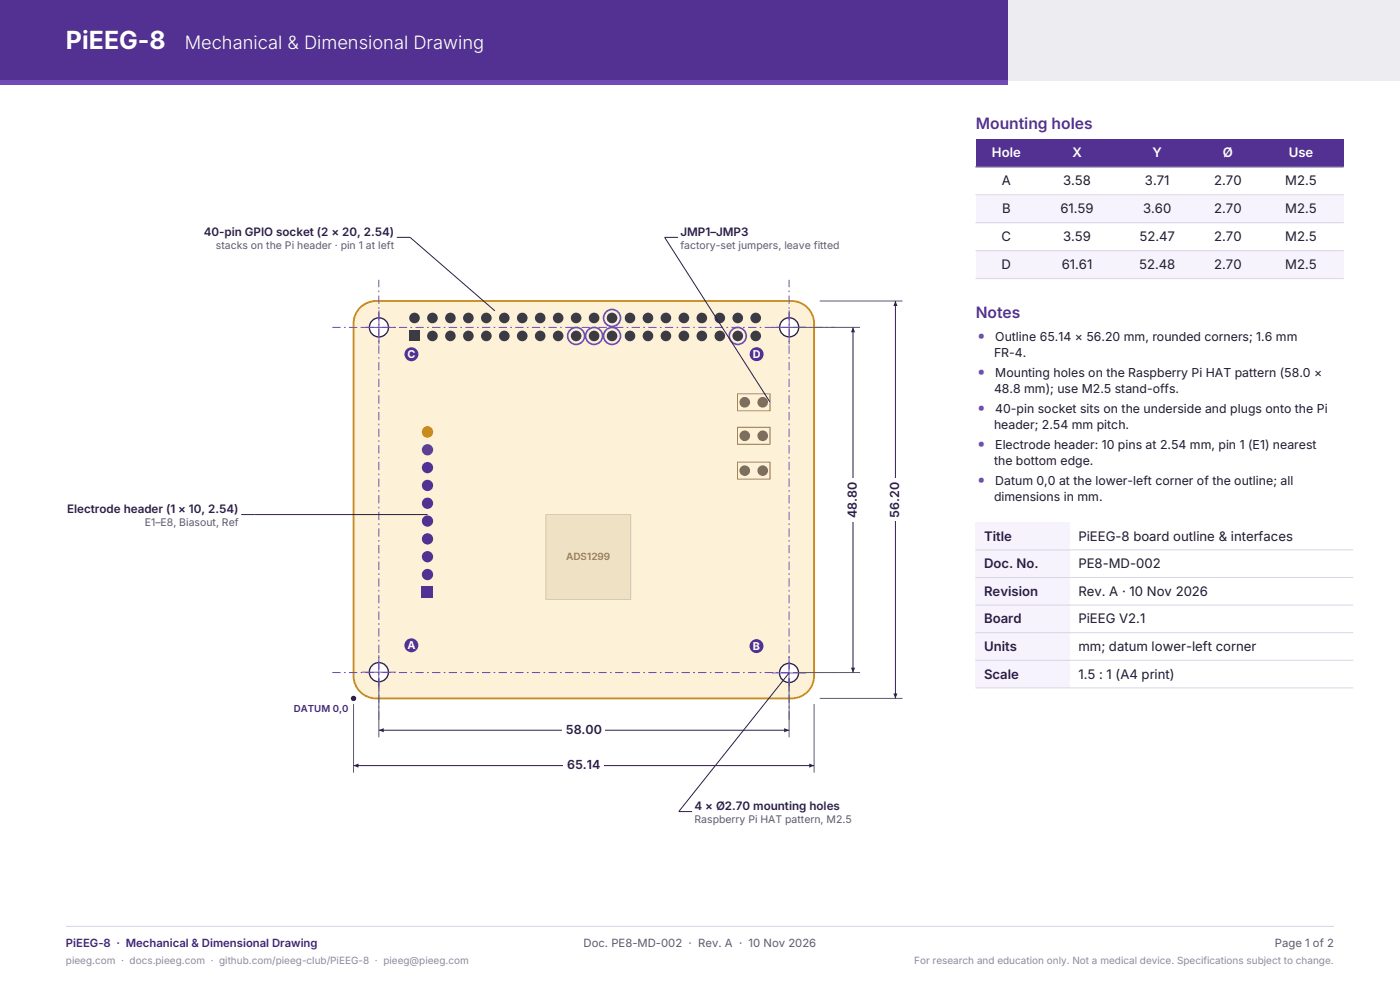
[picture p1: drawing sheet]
<svg xmlns="http://www.w3.org/2000/svg" width="297mm" height="210mm" viewBox="0 0 297 210" stroke-linecap="round" stroke-linejoin="round" font-family="sans-serif">
<path d="M0 0h213.8v17h-213.8z" fill-rule="evenodd" fill="#533192"/>
<path d="M213.8 0h83.2v17h-83.2z" fill-rule="evenodd" fill="#ececf1"/>
<path d="M0 17h213.8v.9h-213.8z" fill-rule="evenodd" fill="#714cb6"/>
<path d="M14 196.5h269" fill="none" stroke="#d9d2ea" stroke-width=".21"/>
<path d="M76.1 65.6a4.8 4.8 0 0 1 3.7-1.7h88.1a4.8 4.8 0 0 1 4.8 4.8v74.6a4.8 4.8 0 0 1-4.8 4.8h-88.1a4.8 4.8 0 0 1-4.8-4.8v-74.6a4.8 4.8 0 0 1 1.1-3.1z" fill-rule="evenodd" fill="#fdf1d8" stroke="#c98a1e" stroke-width=".39"/>
<g fill="#3b3b44">
<path d="M86.8 70.1h2.3v2.3h-2.3z" fill-rule="evenodd"/>
<circle cx="87.9" cy="67.4" r="1.13"/>
<circle cx="91.7" cy="71.3" r="1.13"/>
<circle cx="91.7" cy="67.4" r="1.13"/>
<circle cx="95.5" cy="71.3" r="1.13"/>
<circle cx="95.5" cy="67.4" r="1.13"/>
<circle cx="99.4" cy="71.3" r="1.13"/>
<circle cx="99.4" cy="67.4" r="1.13"/>
<circle cx="103.2" cy="71.3" r="1.13"/>
<circle cx="103.2" cy="67.4" r="1.13"/>
<circle cx="107" cy="71.3" r="1.13"/>
<circle cx="107" cy="67.4" r="1.13"/>
<circle cx="110.8" cy="71.3" r="1.13"/>
<circle cx="110.8" cy="67.4" r="1.13"/>
<circle cx="114.6" cy="71.3" r="1.13"/>
<circle cx="114.6" cy="67.4" r="1.13"/>
<circle cx="118.4" cy="71.3" r="1.13"/>
<circle cx="118.4" cy="67.4" r="1.13"/>
<circle cx="122.2" cy="71.3" r="1.13"/>
</g>
<circle cx="122.2" cy="71.3" r="1.8" fill="none" stroke="#714cb6" stroke-width=".35"/>
<g fill="#3b3b44">
<circle cx="122.2" cy="67.4" r="1.13"/>
<circle cx="126" cy="71.3" r="1.13"/>
</g>
<circle cx="126" cy="71.3" r="1.8" fill="none" stroke="#714cb6" stroke-width=".35"/>
<g fill="#3b3b44">
<circle cx="126" cy="67.4" r="1.13"/>
<circle cx="129.8" cy="71.3" r="1.13"/>
</g>
<circle cx="129.8" cy="71.3" r="1.8" fill="none" stroke="#714cb6" stroke-width=".35"/>
<circle cx="129.8" cy="67.4" r="1.13" fill="#3b3b44"/>
<circle cx="129.8" cy="67.4" r="1.8" fill="none" stroke="#714cb6" stroke-width=".35"/>
<g fill="#3b3b44">
<circle cx="133.6" cy="71.3" r="1.13"/>
<circle cx="133.6" cy="67.4" r="1.13"/>
<circle cx="137.5" cy="71.3" r="1.13"/>
<circle cx="137.5" cy="67.4" r="1.13"/>
<circle cx="141.3" cy="71.3" r="1.13"/>
<circle cx="141.3" cy="67.4" r="1.13"/>
<circle cx="145.1" cy="71.3" r="1.13"/>
<circle cx="145.1" cy="67.4" r="1.13"/>
<circle cx="148.9" cy="71.3" r="1.13"/>
<circle cx="148.9" cy="67.4" r="1.13"/>
<circle cx="152.7" cy="71.3" r="1.13"/>
<circle cx="152.7" cy="67.4" r="1.13"/>
<circle cx="156.5" cy="71.3" r="1.13"/>
</g>
<circle cx="156.5" cy="71.3" r="1.8" fill="none" stroke="#714cb6" stroke-width=".35"/>
<g fill="#3b3b44">
<circle cx="156.5" cy="67.4" r="1.13"/>
<circle cx="160.3" cy="71.3" r="1.13"/>
<circle cx="160.3" cy="67.4" r="1.13"/>
</g>
<g fill="#533192">
<path d="M89.5 124.4h2.4v2.4h-2.4z" fill-rule="evenodd"/>
<circle cx="90.7" cy="121.9" r="1.2"/>
<circle cx="90.7" cy="118.1" r="1.2"/>
<circle cx="90.7" cy="114.3" r="1.2"/>
<circle cx="90.7" cy="110.5" r="1.2"/>
<circle cx="90.7" cy="106.7" r="1.2"/>
<circle cx="90.7" cy="103" r="1.2"/>
<circle cx="90.7" cy="99.2" r="1.2"/>
</g>
<circle cx="90.7" cy="95.4" r="1.2" fill="#2f5fb3"/>
<circle cx="90.7" cy="91.6" r="1.2" fill="#b26a00"/>
<g fill="#7a6f5c">
<circle cx="158" cy="99.8" r="1.13"/>
<circle cx="161.8" cy="99.8" r="1.13"/>
</g>
<path d="M156.4 98h6.9v3.6h-6.9z" fill="none" stroke="#a08a5c" stroke-width=".21"/>
<g fill="#7a6f5c">
<circle cx="158" cy="92.4" r="1.13"/>
<circle cx="161.8" cy="92.4" r="1.13"/>
</g>
<path d="M156.4 90.6h6.9v3.6h-6.9z" fill="none" stroke="#a08a5c" stroke-width=".21"/>
<g fill="#7a6f5c">
<circle cx="158" cy="85.3" r="1.13"/>
<circle cx="161.8" cy="85.3" r="1.13"/>
</g>
<path d="M156.4 83.5h6.9v3.6h-6.9z" fill="none" stroke="#a08a5c" stroke-width=".21"/>
<path d="M115.8 109.1h18v18h-18z" fill-rule="evenodd" fill="#efe2c4" stroke="#d8c39a" stroke-width=".21"/>
<circle cx="80.4" cy="142.6" r="2.03" fill="#fff" stroke="#2a1a4a" stroke-width=".28"/>
<path d="M80.4 139v7.2M76.8 142.6h7.2" fill="none" stroke="#714cb6" stroke-width=".21"/>
<circle cx="87.3" cy="136.9" r="1.48" fill="#533192"/>
<circle cx="167.4" cy="142.7" r="2.03" fill="#fff" stroke="#2a1a4a" stroke-width=".28"/>
<path d="M167.4 139.2v7.1M163.8 142.7h7.2" fill="none" stroke="#714cb6" stroke-width=".21"/>
<circle cx="160.5" cy="137" r="1.48" fill="#533192"/>
<circle cx="80.4" cy="69.4" r="2.03" fill="#fff" stroke="#2a1a4a" stroke-width=".28"/>
<path d="M76.8 69.4h7.2M80.4 65.8v7.2" fill="none" stroke="#714cb6" stroke-width=".21"/>
<circle cx="87.3" cy="75.1" r="1.48" fill="#533192"/>
<circle cx="167.4" cy="69.4" r="2.03" fill="#fff" stroke="#2a1a4a" stroke-width=".28"/>
<path d="M163.8 69.4h7.2M167.4 65.8v7.2" fill="none" stroke="#714cb6" stroke-width=".21"/>
<circle cx="160.5" cy="75.1" r="1.48" fill="#533192"/>
<path d="M70.5 69.4h106.7M70.5 142.7h106.7M80.4 152.6v-93.2M167.4 152.6v-93.2" fill="none" stroke="#714cb6" stroke-width=".21" stroke-dasharray="1.8 .7 .4 .7" stroke-linecap="butt"/>
<circle cx="75" cy="148.1" r=".56" fill="#2a1a4a"/>
<path d="M75 149.4v14.5M172.7 149.4v14.5" fill="none" stroke="#5d5870" stroke-width=".21"/>
<path d="M75 162.4h48.9" fill="none" stroke="#2a1a4a" stroke-width=".21"/>
<path d="M75 162.4l1-.4v.8z" fill="#2a1a4a"/>
<path d="M123.9 162.4h48.8" fill="none" stroke="#2a1a4a" stroke-width=".21"/>
<path d="M171.7 162l1 .4-1 .4z" fill="#2a1a4a"/>
<path d="M119.6 160.8h8.5v2.7h-8.5z" fill-rule="evenodd" fill="#fff"/>
<path d="M80.4 143.9v12.5M167.4 143.9v12.5" fill="none" stroke="#5d5870" stroke-width=".21"/>
<path d="M80.4 154.9h43.5" fill="none" stroke="#2a1a4a" stroke-width=".21"/>
<path d="M80.4 154.9l1-.4v.8z" fill="#2a1a4a"/>
<path d="M123.9 154.9h43.5" fill="none" stroke="#2a1a4a" stroke-width=".21"/>
<path d="M166.4 154.5l1 .4-1 .4z" fill="#2a1a4a"/>
<path d="M119.3 153.3h9.1v2.7h-9.1z" fill-rule="evenodd" fill="#fff"/>
<path d="M173.9 63.9h17.6M173.9 148.1h17.6" fill="none" stroke="#5d5870" stroke-width=".21"/>
<path d="M190 106v42.1" fill="none" stroke="#2a1a4a" stroke-width=".21"/>
<path d="M189.5 147.1h.9l-.4 1z" fill="#2a1a4a"/>
<path d="M190 63.9v42.1" fill="none" stroke="#2a1a4a" stroke-width=".21"/>
<path d="M190 63.9l.4 1h-.9z" fill="#2a1a4a"/>
<path d="M188.4 101.5h2.6v9h-2.6z" fill-rule="evenodd" fill="#fff"/>
<path d="M168.6 69.4h13.9M168.6 142.7h13.9" fill="none" stroke="#5d5870" stroke-width=".21"/>
<path d="M181 106.1v36.6" fill="none" stroke="#2a1a4a" stroke-width=".21"/>
<path d="M180.5 141.6h.9l-.4 1.1z" fill="#2a1a4a"/>
<path d="M181 69.4v36.7" fill="none" stroke="#2a1a4a" stroke-width=".21"/>
<path d="M181 69.4l.4 1.1h-.9z" fill="#2a1a4a"/>
<path d="M179.4 101.5h2.6v9.1h-2.6z" fill-rule="evenodd" fill="#fff"/>
<path d="M84.2 50.3h2.8l18 15.6M143.8 50.3h-2.8l22.4 35M51.2 109.1h39.5M167.4 142.7l-23.4 29.4h2.8" fill="none" stroke="#2a1a4a" stroke-width=".21"/>
<path d="M207 29.5h78v5.9h-78z" fill-rule="evenodd" fill="#533192"/>
<g fill="#f6f3fc">
<path d="M207 41.3h78v5.9h-78z" fill-rule="evenodd"/>
<path d="M207 53.2h78v5.9h-78z" fill-rule="evenodd"/>
</g>
<path d="M207 35.4h78M207 41.3h78M207 47.2h78M207 53.2h78M207 59.1h78" fill="none" stroke="#d9d2ea" stroke-width=".21"/>
<path d="M207 35.4h78" fill="none" stroke="#533192" stroke-width=".21"/>
<g fill="#f6f3fc">
<path d="M207 110.8h20v5.8h-20z" fill-rule="evenodd"/>
<path d="M207 116.6h20v5.9h-20z" fill-rule="evenodd"/>
<path d="M207 122.5h20v5.9h-20z" fill-rule="evenodd"/>
<path d="M207 128.4h20v5.8h-20z" fill-rule="evenodd"/>
<path d="M207 134.2h20v5.9h-20z" fill-rule="evenodd"/>
<path d="M207 140.1h20v5.8h-20z" fill-rule="evenodd"/>
</g>
<path d="M207 116.6h80M207 122.5h80M207 128.4h80M207 134.2h80M207 140.1h80M207 145.9h80" fill="none" stroke="#d9d2ea" stroke-width=".21"/>
<text font-size="5.3" fill="#fff" x="14" y="10.4">PiEEG-8</text>
<text font-size="3.9" fill="#fff" x="39.2" y="10.4">Mechanical &amp; Dimensional Drawing</text>
<g font-size="3.5" fill="#714cb6">
<text x="207.4" y="72.3">•</text>
<text x="207.4" y="79.9">•</text>
<text x="207.4" y="87.5">•</text>
<text x="207.4" y="95.2">•</text>
<text x="207.4" y="102.8">•</text>
</g>
<g font-size="3.3" fill="#533192">
<text x="207" y="27.3">Mounting holes</text>
<text x="207" y="67.5">Notes</text>
</g>
<g font-size="2.8" fill="#fff">
<text x="210.4" y="33.4">Hole</text>
<text x="227.5" y="33.4">X</text>
<text x="244.5" y="33.4">Y</text>
<text x="259.4" y="33.4">Ø</text>
<text x="273.4" y="33.4">Use</text>
</g>
<g font-size="2.8" fill="#1f1b2b">
<text x="212.5" y="39.3">A</text>
<text x="225.5" y="39.3">3.58</text>
<text x="242.9" y="39.3">3.71</text>
<text x="257.6" y="39.3">2.70</text>
<text x="272.6" y="39.3">M2.5</text>
<text x="212.6" y="45.2">B</text>
<text x="225" y="45.2">61.59</text>
<text x="242.5" y="45.2">3.60</text>
<text x="257.6" y="45.2">2.70</text>
<text x="272.6" y="45.2">M2.5</text>
<text x="212.5" y="51.2">C</text>
<text x="225.5" y="51.2">3.59</text>
<text x="241.7" y="51.2">52.47</text>
<text x="257.6" y="51.2">2.70</text>
<text x="272.6" y="51.2">M2.5</text>
<text x="212.5" y="57.1">D</text>
<text x="225.2" y="57.1">61.61</text>
<text x="241.6" y="57.1">52.48</text>
<text x="257.6" y="57.1">2.70</text>
<text x="272.6" y="57.1">M2.5</text>
<text x="228.8" y="114.7">PiEEG-8 board outline &amp; interfaces</text>
<text x="228.8" y="120.5">PE8-MD-002</text>
<text x="228.8" y="126.4">Rev. A · 10 Nov 2026</text>
<text x="228.8" y="132.2">PiEEG V2.1</text>
<text x="228.8" y="138.1">mm; datum lower-left corner</text>
<text x="228.8" y="143.9">1.5 : 1 (A4 print)</text>
</g>
<g font-size="2.8" fill="#2a1a4a">
<text x="208.8" y="114.7">Title</text>
<text x="208.8" y="120.5">Doc. No.</text>
<text x="208.8" y="126.4">Revision</text>
<text x="208.8" y="132.2">Board</text>
<text x="208.8" y="138.1">Units</text>
<text x="208.8" y="143.9">Scale</text>
</g>
<g font-size="2.6" fill="#1f1b2b">
<text x="210.9" y="75.8">FR-4.</text>
<text x="211.1" y="72.3">Outline 65.14 × 56.20 mm, rounded corners; 1.6 mm</text>
<text x="210.9" y="83.4">48.8 mm); use M2.5 stand-offs.</text>
<text x="211.1" y="79.9">Mounting holes on the Raspberry Pi HAT pattern (58.0 ×</text>
<text x="211.1" y="87.5">40-pin socket sits on the underside and plugs onto the Pi</text>
<text x="210.9" y="91">header; 2.54 mm pitch.</text>
<text x="211.1" y="95.2">Electrode header: 10 pins at 2.54 mm, pin 1 (E1) nearest</text>
<text x="210.9" y="98.6">the bottom edge.</text>
<text x="210.9" y="106.2">dimensions in mm.</text>
<text x="211.1" y="102.8">Datum 0,0 at the lower-left corner of the outline; all</text>
</g>
<g font-size="2.6" fill="#2a1a4a">
<text x="181.8" y="109.9" transform="rotate(-90 181.8 109.9)">48.80</text>
<text x="190.8" y="109.8" transform="rotate(-90 190.8 109.8)">56.20</text>
<text x="120" y="155.7">58.00</text>
<text x="120.3" y="163.2">65.14</text>
</g>
<g font-size="2.5" fill="#2a1a4a">
<text x="43.2" y="50">40-pin GPIO socket (2 × 20, 2.54)</text>
<text x="144.4" y="50">JMP1–JMP3</text>
<text x="14.2" y="108.8">Electrode header (1 × 10, 2.54)</text>
<text x="147.4" y="171.8">4 × Ø2.70 mounting holes</text>
</g>
<text font-size="2.4" fill="#3f256f" x="14" y="200.8">PiEEG-8 · Mechanical &amp; Dimensional Drawing</text>
<g font-size="2.4" fill="#5d5870">
<text x="123.8" y="200.8">Doc. PE8-MD-002 · Rev. A · 10 Nov 2026</text>
<text x="270.5" y="200.8">Page 1 of 2</text>
</g>
<g font-size="2.3" fill="#fff">
<text x="86.4" y="76">C</text>
<text x="159.7" y="75.9">D</text>
<text x="86.4" y="137.7">A</text>
<text x="159.7" y="137.9">B</text>
</g>
<g font-size="2.2" fill="#5d5870">
<text x="45.8" y="52.8">stacks on the Pi header · pin 1 at left</text>
<text x="144.4" y="52.8">factory-set jumpers, leave fitted</text>
<text x="30.7" y="111.6">E1–E8, Biasout, Ref</text>
<text x="147.4" y="174.6">Raspberry Pi HAT pattern, M2.5</text>
</g>
<text font-size="2.1" fill="#9a8256" x="120.1" y="118.9">ADS1299</text>
<g font-size="2.1" fill="#8c87a0">
<text x="14" y="204.4">pieeg.com · docs.pieeg.com · github.com/pieeg-club/PiEEG-8 · pieeg@pieeg.com</text>
<text x="193.9" y="204.4">For research and education only. Not a medical device. Specifications subject to change.</text>
</g>
<text font-size="2" fill="#3f256f" x="62.4" y="151">DATUM 0,0</text>
</svg>
